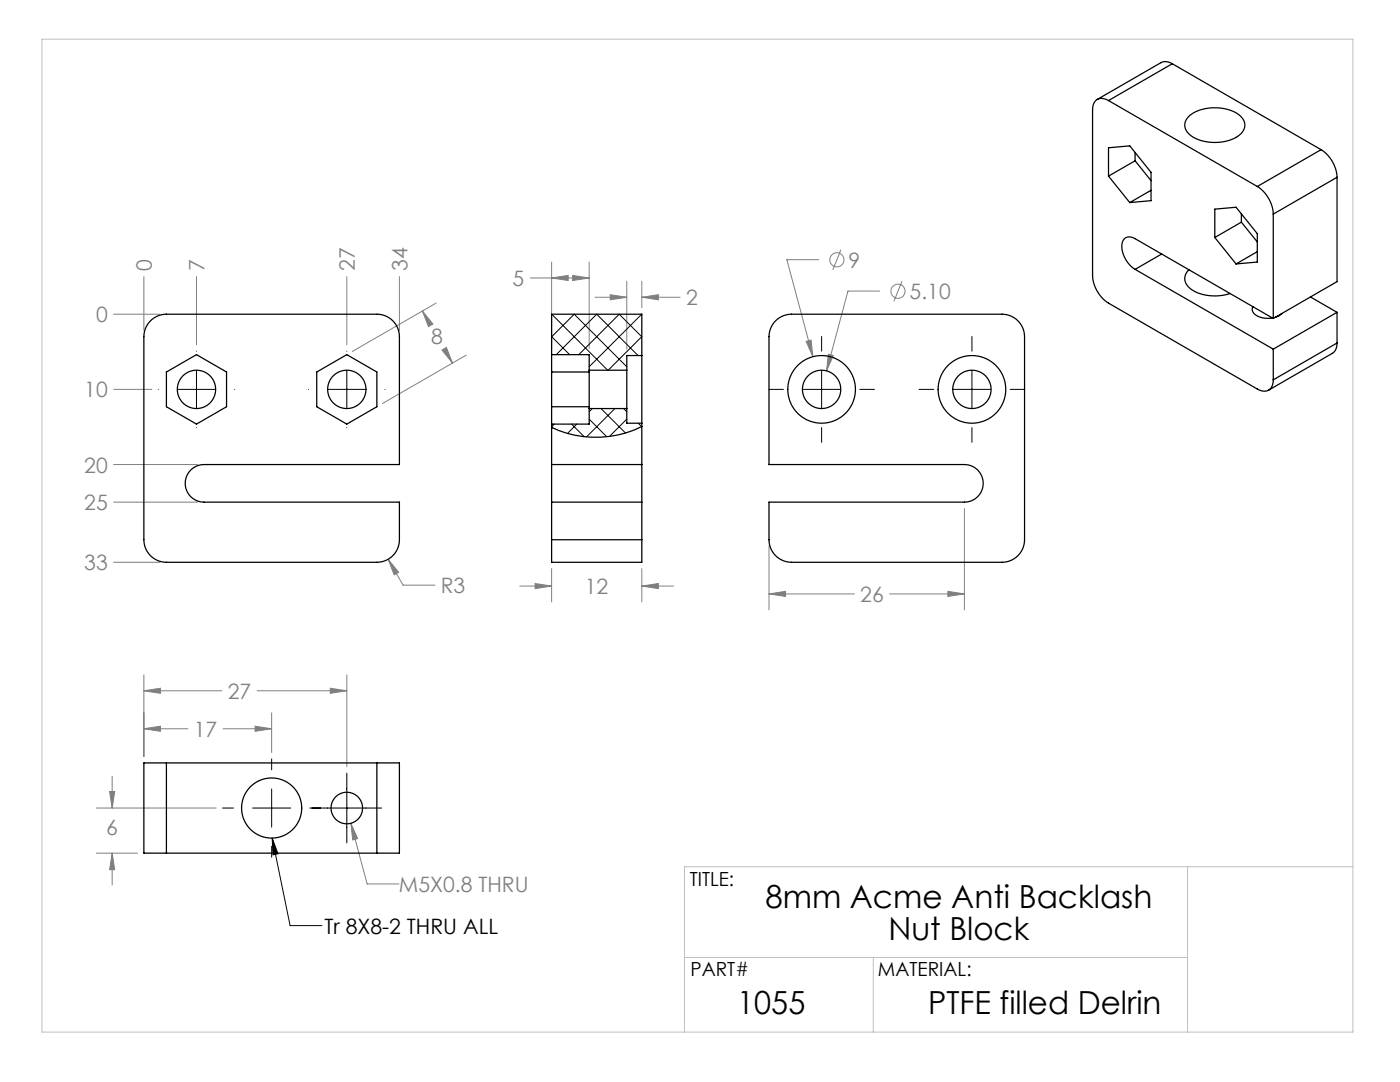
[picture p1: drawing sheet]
<svg xmlns="http://www.w3.org/2000/svg" width="279mm" height="216mm" viewBox="0 0 279 216" stroke-linecap="round" stroke-linejoin="round" font-family="sans-serif">
<g fill="none" stroke="#808080" stroke-width=".2">
<path d="M28.7 55.2v10.7M39.2 55.2v13.6M69.2 55.2v13.6M79.7 55.2v10.7M105.8 55.5h11.8M110.1 55.5l3.3-.5v1zM110.1 52.3v17.2M114.3 55l3.3 .5-3.3 .5zM117.6 52.3v17.2M118.7 59.3h6.4M121.8 58.8l3.3 .5-3.3 .5zM125.1 56.1v13.6"/>
<path d="M128.1 59.3l3.3-.5v1zM128.1 56.1v5.3M128.1 59.3h7.6M163.4 51.8h-6.4l5.2 19.4M167.8 49.8l-1.6 4.1M175.6 58.1h-6.4l-4.2 15.9M180 56.1l-1.6 4M22.7 62.7h9.2M22.7 77.7h7.6M84.3 62.1l2.1 2.6-.9 .5zM84.3 62.1l1.5 2.5M87.1 60.5l-16.8 9.6"/>
<path d="M88.2 69.8l.9-.5 1.2 3.1zM88.7 69.6l1.6 2.8M93.1 70.9l-16.8 9.6M160.9 68.1l1-.2 .3 3.3zM165.3 70.7l1 .2-1.3 3.1zM22.7 92.7h16.7M22.7 100.2h16.7M22.7 112.2h9.2M77.5 111.6l2.1 2.6-.9 .5zM77.5 111.6l2.9 5.2h6.4M103.7 116.9h6.4M106.8 116.4l3.3 .5-3.3 .6z"/>
<path d="M110.1 113.5v6.6M128.1 116.9l3.3-.5v1.1zM128.1 113.5v6.6M128.1 116.9h6.3M153.5 118.5l3.3-.5v1zM153.5 109v12.7M153.5 118.5h17M177.6 118.5h14.9M189.2 118l3.3 .5-3.3 .5zM192.5 101.5v20.2M28.7 137.8l3.3-.5v1zM28.7 134.7v16.3"/>
<path d="M28.7 137.8h15.6M51.3 137.8h17.9M65.9 137.3l3.3 .5-3.3 .5zM69.2 134.7v18.3M21.9 157.9h1l-.5 3.3zM22.4 154.9v6.3M28.7 145.4l3.3-.5v1zM28.7 145.4h8.8M44.5 145.4h9.7M50.9 144.9l3.3 .5-3.3 .5zM54.2 142.2v8M19.2 170.2h8.2"/>
<path d="M19.2 161.2h23.9M22.4 170.2l.5 3.3h-1zM22.4 170.2v6.4M70 164.3l1.4 3-1 .3zM70 164.3l3.3 12.1h6.3"/>
<circle cx="167" cy="51.8" r="1.41"/>
<circle cx="179.2" cy="58.1" r="1.41"/>
</g>
<g fill="none" stroke="#000" stroke-width=".2">
<path d="M31.6 77.7h.1M35.4 77.7h7.6M39.2 70.1h.1M39.2 73.9v7.6M46.8 77.7h.1M61.6 77.7h.1M65.4 77.7h7.6M69.2 70.1h.1M69.2 73.9v7.6M76.8 77.7h.1M153.4 77.7h2.9M160.2 77.7h7.6"/>
<path d="M164 67.1v3M164 73.9v7.6M171.6 77.7h2.9M183.4 77.7h2.9M190.2 77.7h7.6M194 67.1v3M194 73.9v7.6M201.6 77.7h2.9M39.2 85.3h.1M69.2 85.3h.1M164 85.3v3M194 85.3v3"/>
<path d="M54.2 151.4v2.2M54.2 157.4v7.6M69.2 154.3v13.9M44.4 161.2h2.2M50.4 161.2h7.6M54.2 168.9v2.1M54.3 167.2l1.2 3.2-1 .2zM54.3 167.2l3.6 17.5h6.3M61.8 161.2h14.4"/>
</g>
<path d="M8.4 7.8h261.6v198.1h-261.6zM237 172.9v33M270 172.9h-133.4v33M136.6 191h100.4M174.3 191v14.9" fill="none" stroke="#c0c0c0" stroke-width=".2"/>
<path d="M54.3 167.2l1.2 3.2-1 .2z" fill="#000"/>
<path d="M84.3 62.1l2.1 2.6-.9 .5zM88.2 69.8l.9-.5 1.2 3.1zM77.5 111.6l1.2 3.1 .9-.5zM28.7 145.4l3.3-.5v1zM50.9 144.9l3.3 .5-3.3 .5zM28.7 137.8l3.3-.5v1zM65.9 137.3l3.3 .5-3.3 .5zM22.4 170.2l.5 3.3h-1zM21.9 157.9h1l-.5 3.3zM70 164.3l.4 3.3 1-.3zM106.8 116.4l3.3 .5-3.3 .6zM128.1 116.9l3.3-.5v1.1zM121.8 58.8l3.3 .5-3.3 .5zM128.1 59.3l3.3-.5v1zM114.3 55l3.3 .5-3.3 .5zM110.1 55.5l3.3-.5v1zM189.2 118l3.3 .5-3.3 .5zM153.5 118.5l3.3-.5v1zM160.9 68.1l1.3 3.1-.3-3.3zM165.3 70.7l-.3 3.3 1.3-3.1z" fill="#808080"/>
<g fill="none" stroke="#000" stroke-width=".25">
<path d="M234 12.7l-1.1-.4h-.6l-.6 .2-12.7 7.3M234 12.7l-12.8 7.4M234 12.7l29.7 17.2M221.2 20.1a1.94 1.94 0 0 0-2.2-.3 1.94 1.94 0 0 0-1 2.1v33.1a7 7 0 0 0 3.2 5.5l29.7 17.1a1.94 1.94 0 0 0 2.3 .3 1.94 1.94 0 0 0 .9-2.1M221.2 20.1l29.7 17.1M221.2 35.1v-5.6l4.3-.4 4.2 5.3v5.6l-4.2 .4M221.2 35.1l4.3 5.3M226.5 32.1l3.2 3.9M226.5 30.4v1.7M226.5 32.1l-5.3 3M229.7 38l-4.2 2.4M237.2 23.3a8.6 8.6 0 0 1 10.5 0 2.38 2.38 0 0 1-.6 3.9 8.8 8.8 0 0 1-9.9-.5 2.25 2.25 0 0 1 0-3.4z"/>
<path d="M250.9 37.2a7 7 0 0 1 3.2 5.5M263.7 29.9a7 7 0 0 1 3.1 5.5M263.7 29.9l-12.8 7.3M266.8 35.4l-12.7 7.3M266.8 35.4v20.8l-12.7 7.3M226.5 53.7a5.3 5.3 0 0 1-2.4-5.6 1.58 1.58 0 0 1 2.4-.5l27.6 15.9M226.5 53.7l27.6 16M231.8 50.7l-5.3 3M237.3 53.8a2.39 2.39 0 0 0 .5 4 9.3 9.3 0 0 0 7.7 .8M242.4 47.4v-5.7l4.3-.3 4.2 5.2v5.7l-4.2 .4M242.4 47.4l4.3 5.3M247.7 44.3l3.2 4"/>
<path d="M247.7 42.7v1.6M247.7 44.3l-5.3 3.1M250.9 50.2l-4.2 2.5M254.1 42.7v20.8M261.5 59.3l5.3 3M30 64l1.3-.9 .9-.3 1-.1h42a4.5 4.5 0 0 1 4.5 4.5v25.5h-39a3.8 3.8 0 0 0-3.7 3.7 3.8 3.8 0 0 0 3.7 3.8h39v7.5a4.5 4.5 0 0 1-4.5 4.5h-42a4.5 4.5 0 0 1-4.5-4.5v-40.5l.1-1 .4-1zM33.2 74.2l6-3.4 6 3.4v7l-6 3.4-6-3.4zM63.2 74.2l6-3.4 6 3.4v7l-6 3.4-6-3.4zM110.1 70.8h7.5v3.1M110.1 74.2h7.5M117.6 73.9v7.6M117.6 73.9h7.5"/>
<path d="M125.1 73.9v7.6M128.1 70.9v13.5M128.1 70.9v-8.2h-18v30M128.1 70.9h-3v3M154.8 64l1.2-.9 1-.3 1-.1h42a4.5 4.5 0 0 1 4.5 4.5v40.5a4.5 4.5 0 0 1-4.5 4.5h-42a4.5 4.5 0 0 1-4.5-4.5v-7.5h39a3.8 3.8 0 0 0 3.7-3.8 3.8 3.8 0 0 0-3.7-3.7h-39v-25.5l.1-1 .3-1zM250 61.2a1.5 1.5 0 0 0 1.2 2 5.1 5.1 0 0 0 2.7 .3M254.1 69.7v6.1M255.8 62.5l-.5 .5-.8 .3M266.8 68.4a2.19 2.19 0 0 1-.9 2.1l-12.7 7.4M266.8 62.3v6.1M266.8 62.3l-12.7 7.4M266.8 68.4l-12.7 7.4"/>
<path d="M110.1 92.7v7.5M110.1 92.7h18M110.1 81.2h7.5M117.6 81.5v3.1h-7.5M117.6 81.5h7.5M125.1 81.5v2.9h3M128.1 85.1a20.6 20.6 0 0 1-18 .2M128.1 92.7v7.5M128.1 84.4v8.3M110.1 107.7v4.5h18v-4.5M110.1 100.2h18M110.1 100.2v7.5"/>
<path d="M110.1 107.7h18M128.1 100.2v7.5M33.2 152.2h-4.5v18h4.5M33.2 152.2v18M33.2 152.2h42M75.2 152.2h4.5v18h-4.5M75.2 152.2v18M33.2 170.2h42"/>
<circle cx="39.2" cy="77.7" r="3.8"/>
<circle cx="69.2" cy="77.7" r="3.8"/>
<circle cx="164" cy="77.7" r="3.8"/>
<circle cx="164" cy="77.7" r="6.8"/>
<circle cx="194" cy="77.7" r="6.8"/>
<circle cx="194" cy="77.7" r="3.8"/>
<circle cx="54.2" cy="161.2" r="6"/>
<circle cx="69.2" cy="161.2" r="3.1"/>
</g>
<g fill="none" stroke="#000" stroke-width=".2">
<path d="M110.1 62.7l11.2 11.2M110.1 67.2l4.5-4.5 10.5 10.5M110.1 67.2l3.6 3.6M111 70.8l8.1-8.1 8.2 8.2M128.1 62.7l-10.5 10.5M128.1 62.7h.1M128.1 67.2l-6.7 6.7M128.1 67.2l-4.5-4.5-8.1 8.1M110.1 85.1l.3 .3M110.6 84.6l-.5 .6M114.1 84.6l2.5 2.5M115.1 84.6l-1.8 1.9"/>
<path d="M117.6 83.6l3.5 3.5M118.2 81.5l-.6 .7M120 81.5l4.8 4.9M122.7 81.5l-5.6 5.7M124.4 81.5l.7 .7M125.1 83.6l-3.5 3.5M127.4 84.4l.6 .7"/>
</g>
<g font-size="6.3">
<text x="152.8" y="181.3">8mm Acme Anti Backlash</text>
<text x="177.3" y="187.6">Nut Block</text>
<text x="147.1" y="202.3">1055</text>
<text x="185.2" y="202.3">PTFE filled Delrin</text>
</g>
<g font-size="4.2" fill="#808080">
<text x="169.3" y="53.4">9</text>
<text x="30.3" y="54" transform="rotate(-90 30.3 54)">0</text>
<text x="40.8" y="54" transform="rotate(-90 40.8 54)">7</text>
<text x="70.8" y="54" transform="rotate(-90 70.8 54)">27</text>
<text x="81.3" y="54" transform="rotate(-90 81.3 54)">34</text>
<text x="102.3" y="57.1">5</text>
<text x="181.5" y="59.7">5.10</text>
<text x="19.2" y="64.3">0</text>
<text x="136.9" y="60.9">2</text>
<text x="86" y="68.7">8</text>
<text x="16.8" y="79.3">10</text>
<text x="16.8" y="94.3">20</text>
<text x="16.8" y="101.8">25</text>
<text x="16.8" y="113.8">33</text>
<text x="88" y="118.4">R3</text>
<text x="116.7" y="118.5">12</text>
<text x="171.7" y="120.1">26</text>
<text x="45.4" y="139.4">27</text>
<text x="38.7" y="147">17</text>
<text x="21.2" y="166.7">6</text>
<text x="79.6" y="178">M5X0.8 THRU</text>
</g>
<text font-size="4.2" x="64.8" y="186.3">Tr 8X8-2 THRU ALL</text>
<g font-size="3.9">
<text x="137.7" y="176.8">TITLE:</text>
<text x="137.8" y="194.8">PART#</text>
<text x="175.2" y="194.8">MATERIAL:</text>
</g>
</svg>
